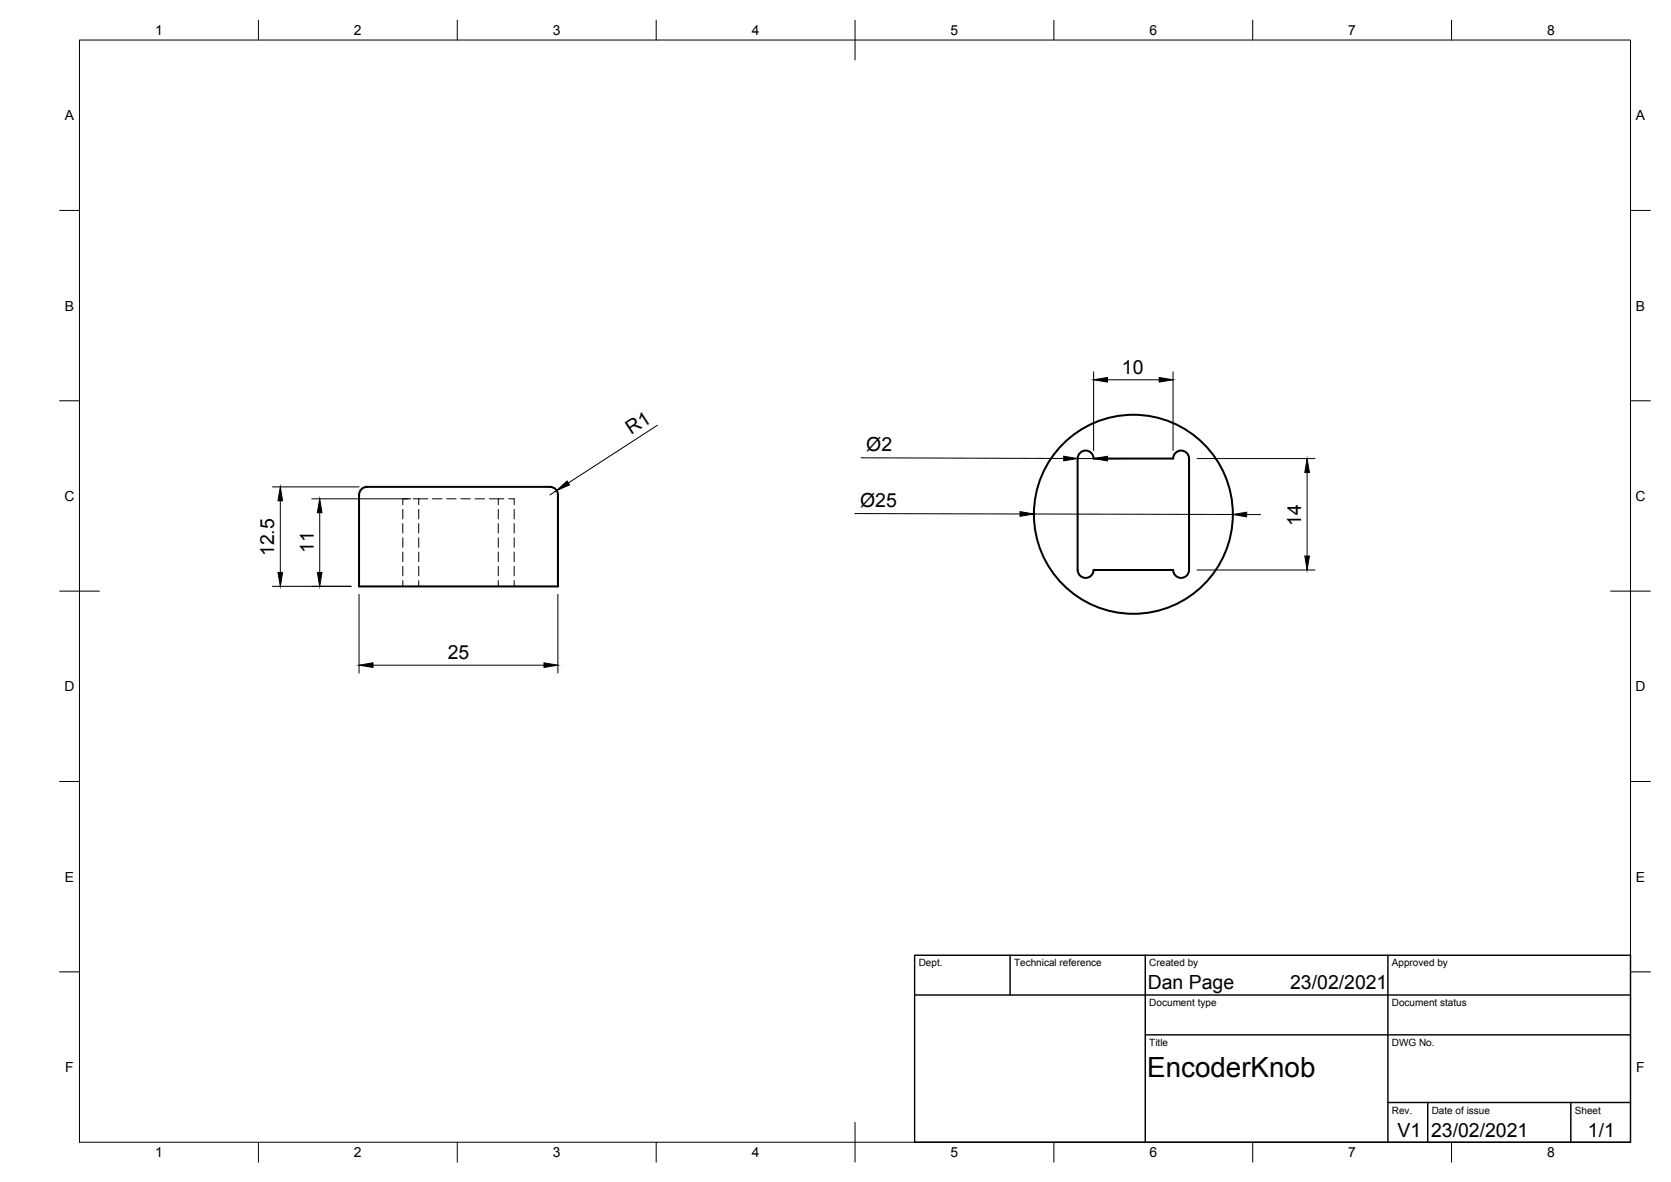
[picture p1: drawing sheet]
<svg xmlns="http://www.w3.org/2000/svg" width="420mm" height="297mm" viewBox="0 0 420 297" stroke-linecap="round" stroke-linejoin="round" font-family="sans-serif">
<!-- layer: Hidden -->
<g fill="none" stroke="#000" stroke-width=".25">
<path d="M101.3 128v2.4M101.3 131.6v2.4M101.3 135.2v2.3M101.3 138.7v2.4M102.7 125.4h-1.4v1.4M103.9 125.4h1.4M105.3 128v2.4M105.3 131.6v2.4M105.3 135.2v2.3M105.3 138.7v2.4M107.5 125.4h-2.2v1.4M108.7 125.4h2.4"/>
<path d="M112.3 125.4h2.4M115.9 125.4h2.4M119.4 125.4h2.4M123 125.4h2.3M125.3 128v2.4M125.3 131.6v2.4M125.3 135.2v2.3M125.3 138.7v2.4M126.7 125.4h-1.4v1.4M127.9 125.4h1.4v1.4M129.3 128v2.4M129.3 131.6v2.4"/>
<path d="M129.3 135.2v2.3M129.3 138.7v2.4M101.3 142.3v2.4M101.3 145.9v1.5M105.3 142.3v2.4M105.3 145.9v1.5M125.3 142.3v2.4M125.3 145.9v1.5M129.3 142.3v2.4M129.3 145.9v1.5"/>
</g>
<!-- layer: Visible -->
<g fill="none" stroke="#000" stroke-width=".51">
<path d="M271 115.2v28M271 115.2a1.99 1.99 0 0 1 2-2 1.99 1.99 0 0 1 2 2h20a2 2 0 0 1 2-2 2 2 0 0 1 2 2v28a2 2 0 0 1-2 2 2 2 0 0 1-2-2h-20a1.99 1.99 0 0 1-2 2 1.99 1.99 0 0 1-2-2M90.9 122.9a5 5 0 0 1 3.4-.5h42.9a2.75 2.75 0 0 1 3 1.4l.1 23.6h-50v-23l.1-.6z"/>
<circle cx="285" cy="129.2" r="25"/>
</g>
<!-- layer: Border -->
<g fill="none" stroke="#000" stroke-width=".25">
<path d="M20 10.1h390v276.9h-390zM65 5.1v5M115 5.1v5M165 5.1v5M215 5.1v10M265 5.1v5M315 5.1v5M365 5.1v5M15 52.9h5M410 52.9h5M15 100.7h5M410 100.7h5"/>
<path d="M15 148.6h10M405 148.6h10M15 196.4h5M410 196.4h5M15 244.2h5M410 244.2h5M65 287v5M115 287v5M165 287v5M215 282.1v9.9M265 287v5M315 287v5"/>
<path d="M365 287v5"/>
</g>
<!-- layer: TitleBlock -->
<path d="M230 240.1h180v46.9h-180zM230 250h180M254 240.1v9.9M288 240.1v46.9M349 240.1v46.9M288 260.1h122M349 277.1h61M359 277.1v9.9M395 277.1v9.9" fill="none" stroke="#000" stroke-width=".36"/>
<!-- layer: Dimensions -->
<g fill="none" stroke="#000" stroke-width=".25">
<path d="M275 93.4v19.8M278.5 95.4h13M295 93.4v19.8M165.3 106.9l-22.4 14.5M216.5 115l51 .2M271 115.2h4M278.5 115.3h3.5M301 115.2h29.7M328.7 118.7v21M68.5 122.4h21.8M70.5 125.9v18M78.4 125.4h24.9"/>
<path d="M80.4 128.8v15.1M140 123.3l-1.7 1.1M214.9 129.1l41.6 .1M260 129.2l50 .1M313.5 129.3h3.5M68.5 147.3h19.8M90.3 149.4v19.7M140.3 149.4v19.7M301 143.2h29.7M93.8 167.2h43"/>
</g>
<g fill="#000" stroke="#000" stroke-width=".25">
<path d="M275 95.4l3.5-.5v1.1zM291.5 94.9l3.5 .5-3.5 .6zM267.5 114.6l3.5 .6-3.5 .6zM275 115.2l3.5-.5v1.1zM328.7 115.2l.5 3.5h-1.1zM70.5 122.4l.6 3.5h-1.2zM80.4 125.4l.6 3.4h-1.2zM140 123.3l2.6-2.4 .6 1zM256.5 128.6l3.5 .6-3.5 .6zM310 129.3l3.5-.6v1.2zM328.1 139.7h1.1l-.5 3.5zM69.9 143.9h1.2l-.6 3.4z"/>
<path d="M79.8 143.9h1.2l-.6 3.4zM90.3 167.2l3.5-.6v1.1zM136.8 166.6l3.5 .6-3.5 .5z"/>
</g>
<text font-size="7" x="288.4" y="270.6">EncoderKnob</text>
<g font-size="4.9">
<text x="282.1" y="93.9">10</text>
<text x="158.7" y="109.4" transform="rotate(-33 158.7 109.4)">R1</text>
<text x="217.8" y="113.4">Ø2</text>
<text x="216.3" y="127.4">Ø25</text>
<text x="327.2" y="132.1" transform="rotate(-90 327.2 132.1)">14</text>
<text x="68.9" y="139.8" transform="rotate(-90 68.9 139.8)">12.5</text>
<text x="78.9" y="138.9" transform="rotate(-90 78.9 138.9)">11</text>
<text x="112.6" y="165.6">25</text>
<text x="288.6" y="248.5">Dan Page</text>
<text x="324.4" y="248.6">23/02/2021</text>
<text x="351.4" y="285.7">V1</text>
<text x="359.8" y="285.6">23/02/2021</text>
<text x="399.3" y="285.8">1/1</text>
</g>
<g font-size="3.5">
<text x="39" y="8.8">1</text>
<text x="89" y="8.8">2</text>
<text x="139" y="8.8">3</text>
<text x="189" y="8.8">4</text>
<text x="239" y="8.8">5</text>
<text x="289" y="8.8">6</text>
<text x="339" y="8.8">7</text>
<text x="389" y="8.8">8</text>
<text x="16.3" y="30.2">A</text>
<text x="411.3" y="30.2">A</text>
<text x="16.3" y="78">B</text>
<text x="411.3" y="78">B</text>
<text x="16.2" y="125.9">C</text>
<text x="411.2" y="125.9">C</text>
<text x="16.2" y="173.7">D</text>
<text x="411.2" y="173.7">D</text>
<text x="16.3" y="221.6">E</text>
<text x="411.3" y="221.6">E</text>
<text x="16.4" y="269.4">F</text>
<text x="411.4" y="269.4">F</text>
<text x="39" y="290.8">1</text>
<text x="89" y="290.8">2</text>
<text x="139" y="290.8">3</text>
<text x="189" y="290.8">4</text>
<text x="239" y="290.8">5</text>
<text x="289" y="290.8">6</text>
<text x="339" y="290.8">7</text>
<text x="389" y="290.8">8</text>
</g>
<g font-size="2.5">
<text x="231" y="242.9">Dept.</text>
<text x="255" y="242.9">Technical reference</text>
<text x="289" y="242.9">Created by</text>
<text x="350" y="242.9">Approved by</text>
<text x="289" y="252.8">Document type</text>
<text x="350" y="252.8">Document status</text>
<text x="289" y="262.9">Title</text>
<text x="350" y="262.9">DWG No.</text>
<text x="350" y="279.9">Rev.</text>
<text x="360" y="279.9">Date of issue</text>
<text x="396" y="279.9">Sheet</text>
</g>
</svg>
